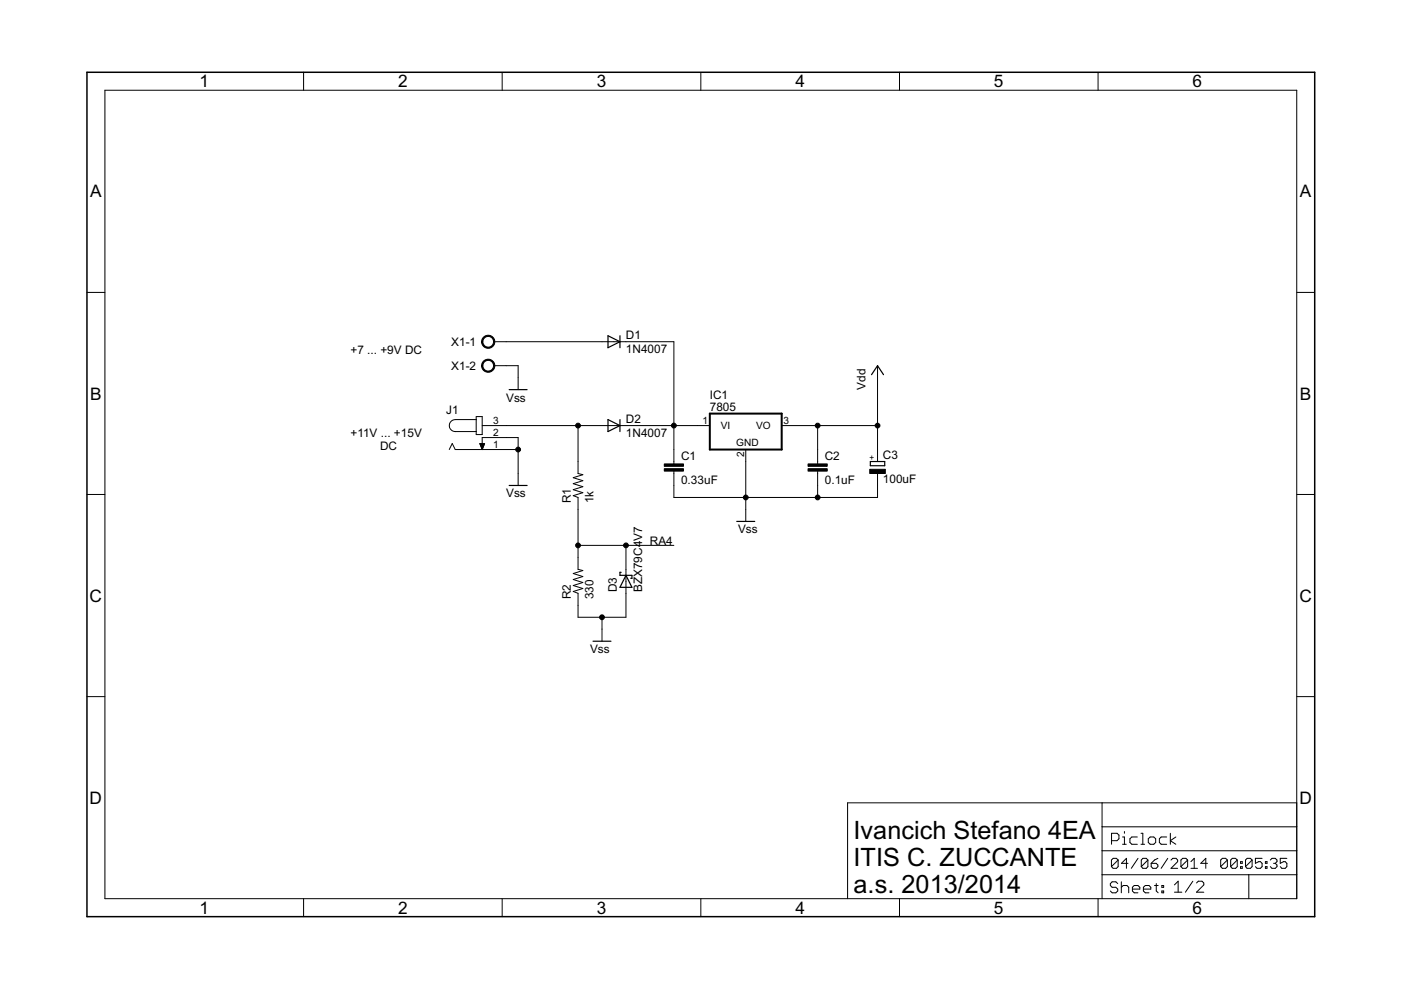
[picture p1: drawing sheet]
<svg xmlns="http://www.w3.org/2000/svg" width="297mm" height="210mm" viewBox="0 0 297 210" stroke-linecap="round" stroke-linejoin="round" font-family="sans-serif">
<path d="M150.5 87.7h15.2v7.6h-15.2z" fill="none" stroke="#000" stroke-width=".42"/>
<g fill="none" stroke="#000" stroke-width=".21">
<path d="M22.2 19.1h252.7v171.4h-252.7zM64.4 15.3v3.8M106.5 15.3v3.8M148.6 15.3v3.8M190.7 15.3v3.8M232.8 15.3v3.8M18.4 62h3.8M104.8 72.5h38.1v25.9M104.8 77.5h5.1v5.1M186.1 77.5v20.4M274.9 62h3.8M95.2 95.3l.7-1.3 .6 1.3h13.4"/>
<path d="M101 89h-4.5a1.27 1.27 0 0 0-1.2 1.2 1.27 1.27 0 0 0 1.2 1.3h4.5M101 88.3h1.2v3.8h-1.2zM101.7 94h1l-.5 1.3zM101.8 94.1h.9M101.8 94.2h.9M101.9 94.4h.7M101.9 94.5h.7M102 94.6h.5M102 94.7h.5M102 94.8h.4M102.1 95h.3M102.2 95.1h.1"/>
<path d="M102.2 95.2h.1M102.2 90.2h48.3M102.2 95.3v-2.5h7.7v10.1M122.6 90.2v10.2l1 .2-2.1 .7 2.1 .6-2.1 .7 2.1 .6-2.1 .6 2.1 .7-2.1 .6 1.1 .4v15.2l1 .3-2.1 .6 2.1 .6-2.1 .7 2.1 .6-2.1 .6 2.1 .7-2.1 .6 1.1 .4v5.1h10.1v-15.3M142.9 99.9v5.6h43.2v-5.1M158.1 95.3v15.3M165.7 90.2h20.4M173.4 90.2v8.2M173.4 99.9v5.6M18.4 104.8h3.8M122.6 115.6h20.3M274.9 104.8h3.8"/>
<path d="M127.6 130.9v5.1M18.4 147.7h3.8M274.9 147.7h3.8M233.7 170.2v20.3M233.7 175.3h41.2M235.7 178.2h1.1l.4-.4v-.7l-.4-.4h-1.1v2.3M238 177.5h.4v1.5M238 179h.8M238.4 176.3v.4M241.1 177.5h-1.1l-.4 .3v.8l.4 .4h1.1M241.9 176.7h.4v2.3M241.9 179h.8"/>
<path d="M243.5 177.8l.4-.3h.7l.4 .3v.8l-.4 .4h-.7l-.4-.4zM247.4 177.5h-1.2l-.4 .3v.8l.4 .4h1.2M248.1 176.7v2.3M249.3 177.5l-1.2 .7 1.2 .8M274.9 170.2h-95.2v20.3M64.4 190.5v3.9M106.5 190.5v3.9M148.6 190.5v3.9M190.7 190.5v3.9M232.8 190.5v3.9M233.7 185.5h41.2M233.7 180.4h41.2"/>
<path d="M237 187.3l-.4-.3h-.8l-.4 .3v.4l.4 .4h.8l.4 .4v.4l-.4 .4h-.8l-.4-.4M237.1 182.4l-.4-.4h-.7l-.4 .4v1.3M237.1 182.4v1.3l-.4 .4h-.7l-.4-.4M237.1 182.4l-1.5 1.3M237.7 187v2.3M237.7 188.1l.4-.4h.8l.4 .4v1.2M239.2 183h-1.4l1-1v2.1M240.1 188.5h1.6v-.4l-.4-.4h-.8l-.4 .4v.8l.4 .4h.8M241.3 182l-1.4 2.1M242.4 188.5h1.6v-.4l-.4-.4h-.8l-.4 .4v.8l.4 .4h.8M243.4 182.4l-.4-.4h-.7l-.3 .4v1.3M243.4 182.4v1.3l-.4 .4h-.7l-.3-.4"/>
<path d="M243.4 182.4l-1.4 1.3M244.1 183h1l.4 .4v.3l-.4 .4h-.7l-.3-.4zM244.8 187.7h.8M245.2 187.3v1.6l.4 .4M245.5 182l-.7 .4-.7 .6M246.3 187.7h.4v.4h-.4zM246.3 188.9h.4v.4h-.4zM247.6 182l-1.4 2.1M248.3 182.4l.3-.4h.7l.4 .4v.3l-1.4 1.4h1.4M249 187.6l.8-.8v2.4M249 189.2h1.6M251.8 182.4l-.4-.4h-.7l-.3 .4v1.3"/>
<path d="M251.8 182.4v1.3l-.4 .4h-.7l-.3-.4M251.8 182.4l-1.4 1.3M252.5 184.1h1.4M252.5 182.7l.7-.7v2.1M252.9 186.8l-1.6 2.4M253.7 187.2l.4-.4h.7l.4 .4v.4l-1.5 1.6h1.5M256 183h-1.4l1.1-1v2.1M260.2 182.4l-.3-.4h-.7l-.4 .4v1.3M260.2 182.4v1.3l-.3 .4h-.7l-.4-.4M260.2 182.4l-1.4 1.3M262.3 182.4l-.3-.4h-.7l-.4 .4v1.3M262.3 182.4v1.3l-.3 .4h-.7l-.4-.4"/>
<path d="M262.3 182.4l-1.4 1.3M263 183.7h.4v.4h-.4zM263 182.7h.4v.3h-.4zM264.8 185.5v5M265.5 182.4l-.4-.4h-.7l-.3 .4v1.3M265.5 182.4v1.3l-.4 .4h-.7l-.3-.4M265.5 182.4l-1.4 1.3M267.6 182h-1.4v1l.7-.3h.3l.4 .3v.7l-.4 .4h-.7l-.3-.4M268.3 183.7h.3v.4h-.3zM268.3 182.7h.3v.3h-.3zM269.3 182.4l.4-.4h.7l.3 .4v.3l-.3 .3M270 183h.4"/>
<path d="M270.4 183l.3 .4v.3l-.3 .4h-.7l-.4-.4M272.8 182h-1.4v1l.7-.3h.4l.3 .3v.7l-.3 .4h-.7l-.4-.4"/>
</g>
<path d="M128.9 71.2l2.5 1.3-2.5 1.2zM131.4 71.2v2.5M184.8 79.4l1.3-1.9 1.2 1.9M107.9 82.6h3.9M128.9 89l2.5 1.2-2.5 1.3zM131.4 89v2.5M184.5 97.9h3.1v.8h-3.1zM107.9 102.9h3.9M156.2 110.6h3.8M125.7 136h3.8M131.7 121.3h-.3v.7h2.6v.6h-.3M132.7 122l1.3 2.5h-2.6z" fill="none" stroke="#000" stroke-width=".25"/>
<path d="M140.8 98.4h4.1v.5h-4.1zM140.8 99.4h4.1v.5h-4.1zM171.3 98.4h4.1v.5h-4.1zM171.3 99.4h4.1v.5h-4.1zM184.4 99.5h3.3v.9h-3.3z" fill="#000" stroke="#000" stroke-width=".21"/>
<g fill="#000" stroke="#000" stroke-width=".21">
<path d="M102.5 71.5a1.4 1.4 0 0 1 2.2 .2 1.4 1.4 0 0 1-.8 2.1 1.4 1.4 0 0 1-1.8-1.3h.3a1.15 1.15 0 0 1 1.6-1.1 1.15 1.15 0 0 1 .3 1.9 1.15 1.15 0 0 1-1.9-.6v-.2h-.3z" fill-rule="evenodd"/>
<path d="M102.5 76.6a1.4 1.4 0 0 1 2.2 .2 1.4 1.4 0 0 1-.8 2.1 1.4 1.4 0 0 1-1.8-1.4h.3a1.15 1.15 0 0 1 1.6-1 1.15 1.15 0 0 1 .3 1.9 1.15 1.15 0 0 1-1.9-.6v-.3h-.3z" fill-rule="evenodd"/>
<circle cx="109.9" cy="95.3" r=".51"/>
<circle cx="122.6" cy="90.2" r=".51"/>
<circle cx="142.9" cy="90.2" r=".51"/>
<circle cx="173.4" cy="90.2" r=".51"/>
<circle cx="186.1" cy="90.2" r=".51"/>
<circle cx="122.6" cy="115.6" r=".51"/>
<circle cx="132.7" cy="115.6" r=".51"/>
<circle cx="158.1" cy="105.5" r=".51"/>
<circle cx="173.4" cy="105.5" r=".51"/>
<circle cx="127.6" cy="130.9" r=".51"/>
</g>
<path d="M18.4 15.3h260.3v179.1h-260.3z" fill="none" stroke="#000" stroke-width=".32"/>
<g font-size="6">
<text x="181" y="177.8">Ivancich Stefano 4EA</text>
<text x="181" y="183.6">ITIS C. ZUCCANTE</text>
<text x="181" y="189.3">a.s. 2013/2014</text>
</g>
<g font-size="4.1">
<text x="42.3" y="18.5">1</text>
<text x="84.4" y="18.5">2</text>
<text x="126.5" y="18.5">3</text>
<text x="168.6" y="18.5">4</text>
<text x="210.7" y="18.5">5</text>
<text x="252.9" y="18.5">6</text>
<text x="19.1" y="41.9">A</text>
<text x="275.6" y="41.9">A</text>
<text x="19.1" y="84.7">B</text>
<text x="275.6" y="84.7">B</text>
<text x="19" y="127.6">C</text>
<text x="275.5" y="127.6">C</text>
<text x="19" y="170.4">D</text>
<text x="275.5" y="170.4">D</text>
<text x="42.3" y="193.7">1</text>
<text x="84.4" y="193.7">2</text>
<text x="126.5" y="193.7">3</text>
<text x="168.6" y="193.7">4</text>
<text x="210.7" y="193.7">5</text>
<text x="252.9" y="193.7">6</text>
</g>
<g font-size="2.8">
<text x="132.7" y="72">D1</text>
<text x="74.3" y="75">+7 ... +9V DC</text>
<text x="95.7" y="73.4">X1-1</text>
<text x="132.7" y="74.8">1N4007</text>
<text x="95.7" y="78.4">X1-2</text>
<text x="183.5" y="82.6" transform="rotate(-90 183.5 82.6)">Vdd</text>
<text x="94.6" y="87.7">J1</text>
<text x="107.3" y="85.2">Vss</text>
<text x="132.7" y="89.8">D2</text>
<text x="150.5" y="87.1">7805</text>
<text x="150.5" y="84.5">IC1</text>
<text x="74.3" y="92.7">+11V ... +15V</text>
<text x="80.6" y="95.3">DC</text>
<text x="132.7" y="92.5">1N4007</text>
<text x="144.4" y="97.5">C1</text>
<text x="174.9" y="97.5">C2</text>
<text x="187.2" y="97.4">C3</text>
<text x="107.3" y="105.5">Vss</text>
<text x="121.1" y="106.7" transform="rotate(-90 121.1 106.7)">R1</text>
<text x="125.9" y="106.7" transform="rotate(-90 125.9 106.7)">1k</text>
<text x="144.4" y="102.6">0.33uF</text>
<text x="174.9" y="102.6">0.1uF</text>
<text x="187.2" y="102.5">100uF</text>
<text x="156.5" y="113.1">Vss</text>
<text x="137.8" y="115.6">RA4</text>
<text x="130.8" y="125.5" transform="rotate(-90 130.8 125.5)">D3</text>
<text x="136.1" y="125.5" transform="rotate(-90 136.1 125.5)">BZX79C4V7</text>
<text x="121.1" y="127.1" transform="rotate(-90 121.1 127.1)">R2</text>
<text x="125.9" y="127.1" transform="rotate(-90 125.9 127.1)">330</text>
<text x="125.1" y="138.5">Vss</text>
</g>
<g font-size="2.4">
<text x="104.6" y="89.9">3</text>
<text x="149" y="89.9">1</text>
<text x="166.1" y="89.9">3</text>
<text x="104.6" y="92.4">2</text>
<text x="104.6" y="95">1</text>
<text x="152.8" y="91">VI</text>
<text x="156.1" y="94.6">GND</text>
<text x="160.3" y="91">VO</text>
<text x="157.8" y="96.9" transform="rotate(-90 157.8 96.9)">2</text>
</g>
<text font-size="2" x="185.5" y="97.5" transform="rotate(-90 185.5 97.5)">+</text>
</svg>
